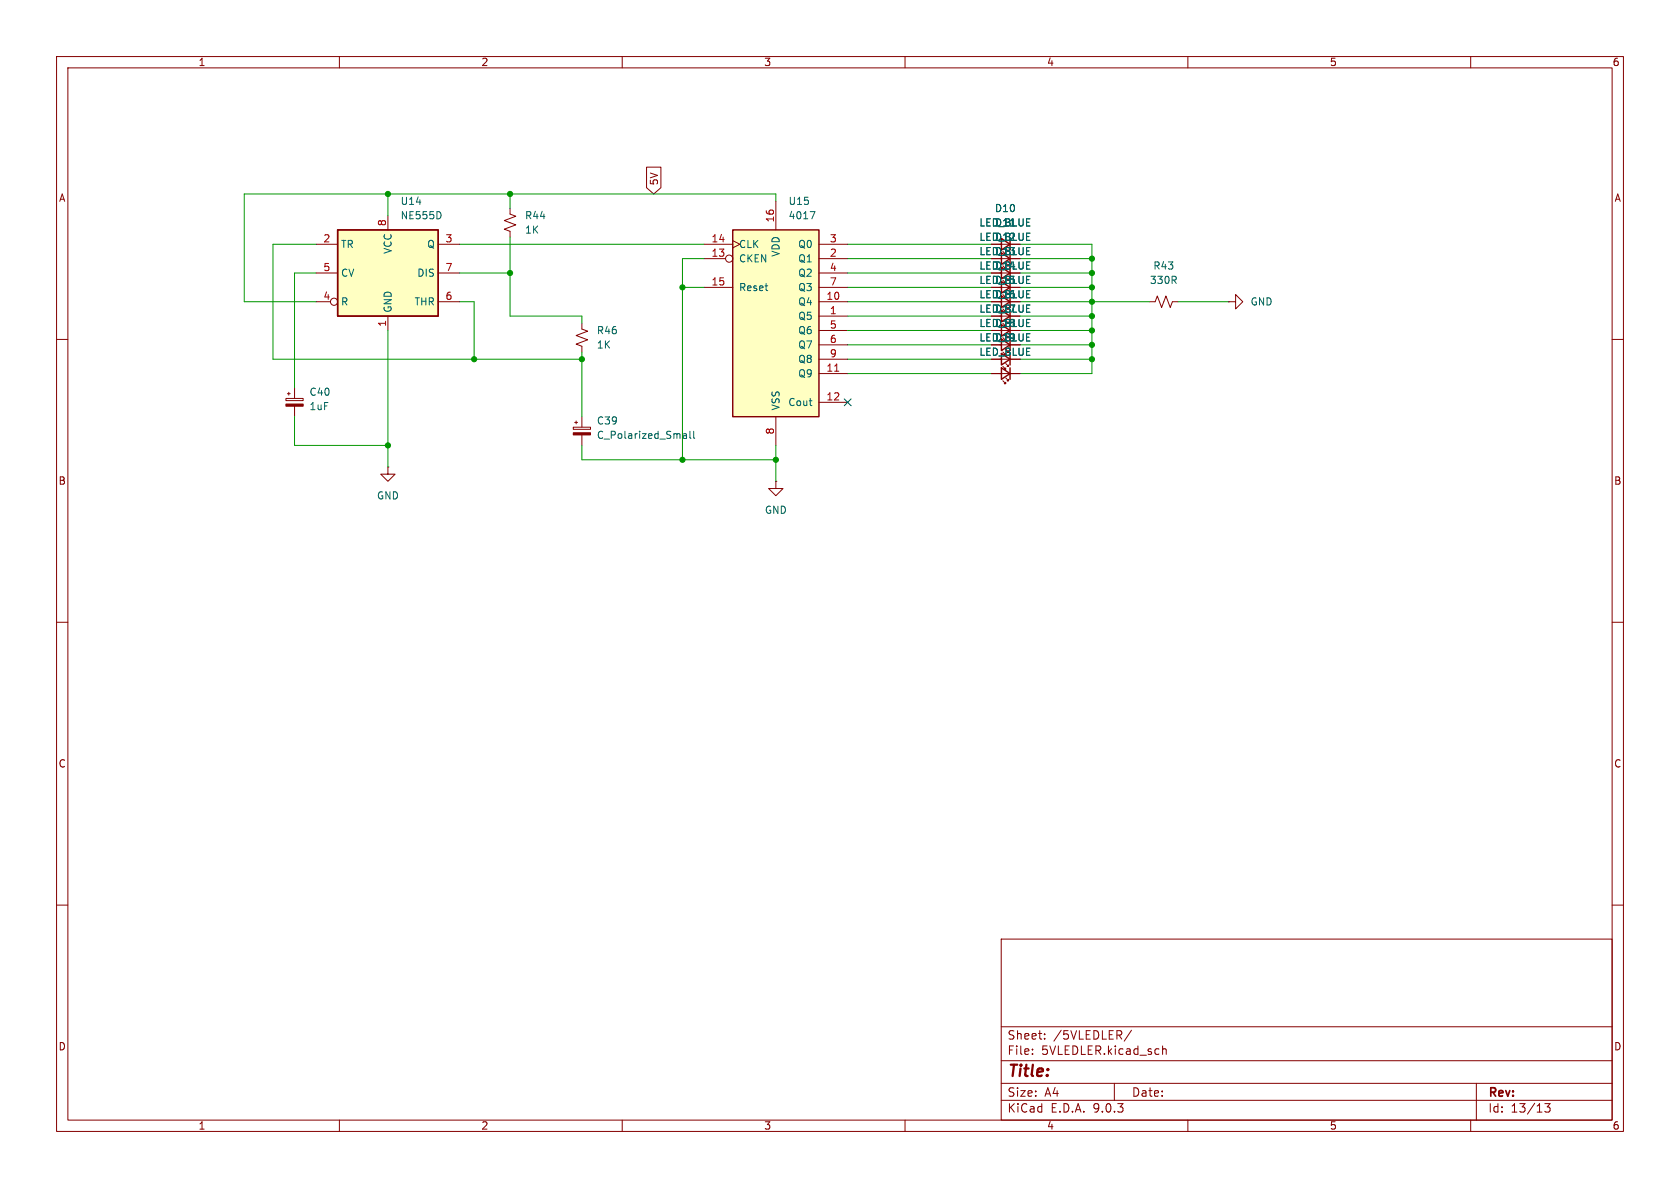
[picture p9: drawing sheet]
<svg xmlns="http://www.w3.org/2000/svg" width="297mm" height="210mm" viewBox="0 0 297 210" stroke-linecap="round" stroke-linejoin="round" font-family="sans-serif">
<g fill="none" stroke="#840000" stroke-width=".18">
<path d="M10 10h277v190h-277zM12 12h273v186h-273zM60 10v2M110 10v2M160 10v2M210 10v2M260 10v2M10 60h2M285 60h2M10 110h2M285 110h2M10 160h2"/>
<path d="M177 166h108v32h-108zM285 160h2M60 198v2M110 198v2M160 198v2M177 194.5h108M177 191.5h108M177 187.5h108M177 181.5h108M182.5 186.3v.1M182.5 185.5v.1M184.7 183.6v.1"/>
<path d="M184.7 182.8v.1M197 191.5v3M200 182.1l-1.3 2M205.5 184.9v1.5M205.5 185.5l.2-.1 .4 .1 .1 .9M210 198v2M260 198v2M261 191.5v6.5M273.1 195.1h.9l-.5 .6 .5 .1v.7l-.3 .1h-.4l-.2-.1"/>
</g>
<path d="M177 49.8l1.6 1-1.6 1zM178.6 49.8v2" fill="none" stroke="#840000" stroke-width=".25"/>
<path d="M129.5 40.6h15.3v33.1h-15.3z" fill="#ffffc2"/>
<path d="M129.5 40.6h15.3v33.1h-15.3zM177 42.2l1.6 1-1.6 1zM177 44.7l1.6 1-1.6 1zM177 47.2l1.6 1.1-1.6 1zM178.6 42.2v2M178.6 44.7v2M178.6 47.2v2.1M177 62.5l1.6 1-1.6 1zM177 65l1.6 1-1.6 1.1zM178.6 62.5v2M178.6 65v2.1" fill="none" stroke="#840000" stroke-width=".25"/>
<g fill="none" stroke="#840000" stroke-width=".18">
<path d="M90.2 36.8v1l1 .4-2 .8 2 .8-2 .7 1 .4v1M137.2 35.6v5M102.9 57.2v1l1 .3-2 .8 2 .8-2 .7 1 .4v1M124.5 43.2h5M124.5 45.7h3.8M124.5 50.8h5M129.5 42.5l1.3 .7-1.3 .6M144.8 43.2h5.1M144.8 45.7h5.1M144.8 50.8h5.1M144.8 48.3h5.1M144.8 53.3h5.1"/>
<path d="M144.8 55.9h5.1M144.8 58.4h5.1M50.5 70.4h3.1v.4h-3.1zM50.8 69.6h.5M51.1 69.3v.6M52.1 68.6v1.8M52.1 71.8v1.9M101.3 75.5h3.1v.4h-3.1zM101.6 74.7h.5M101.9 74.4v.5M102.9 73.7v1.8M102.9 76.9v1.8"/>
<path d="M137.2 73.7v5M144.8 61h5.1M144.8 63.5h5.1M144.8 66h5.1M144.8 71.1h5.1M175.3 66h5M177.3 64.8l.5 .5h-.3h.3v-.3M177.3 67.3l.5 .5h-.3h.3v-.2M177.8 64.3l.5 .5h-.2h.2v-.3M177.8 66.8l.5 .5h-.2h.2v-.2M68.6 82.6v1.2h1.2l-1.2 1.3-1.3-1.3h1.3M68.6 82.6h.1"/>
<path d="M137.2 85.1v1.3h1.2l-1.2 1.2-1.3-1.2h1.3M137.2 85.1h.1"/>
<circle cx="128.9" cy="45.7" r=".63"/>
</g>
<path d="M147.6 65.6h.7" fill="none" stroke="#a90000" stroke-width=".18"/>
<path d="M143.2 37.4h.9l-.6 1.3M120.9 76.7h.3l.2 .1v.7M121.4 77.4l-.5 .1M121.4 77h-.5M122 76.2v1.1l.2 .2M122.6 76.2v1.1l.2 .2" fill="none" stroke="#006464" stroke-width=".18"/>
<g fill="#840000" stroke="#840000" stroke-width=".18">
<path d="M50.5 71.4h3.1v.4h-3.1z"/>
<path d="M101.3 76.5h3.1v.4h-3.1z"/>
</g>
<path d="M59.7 40.6h17.8v15.3h-17.8z" fill="#ffffc2"/>
<path d="M59.7 40.6h17.8v15.3h-17.8zM177 54.9l1.6 1-1.6 1zM177 59.9l1.6 1.1-1.6 1zM177 57.4l1.6 1-1.6 1zM177 52.3l1.6 1-1.6 1.1zM178.6 52.3v2.1M178.6 54.9v2M178.6 57.4v2M178.6 59.9v2.1" fill="none" stroke="#840000" stroke-width=".25"/>
<g fill="none" stroke="#840000" stroke-width=".18">
<path d="M68.6 38.1v2.5M114.3 29.5h2.5v3.7l-1.2 1.1-1.3-1.1zM55.9 43.2h3.8M55.9 48.3h3.8M55.9 53.3h2.5M68.6 55.9v2.5M77.5 43.2h3.8M77.5 48.3h3.8M77.5 53.3h3.8M203.2 53.3h1l.4-1 .8 2.1 .7-2.1 .8 2.1 .4-1.1h1M217.2 53.3h1.2v-1.2l1.3 1.2-1.3 1.3v-1.3M217.2 53.3h.1"/>
<path d="M175.3 66h1.7M178.6 66h1.7"/>
<circle cx="59.1" cy="53.3" r=".63"/>
</g>
<path d="M77.9 37.7v.7" fill="none" stroke="#006464" stroke-width=".18"/>
<g fill="none" stroke="#009600" stroke-width=".18">
<path d="M68.6 34.3v3.8M90.2 34.3v2.5M137.2 35.6v-1.3h-94v19h12.7M55.9 48.3h-3.8v20.3M55.9 43.2h-7.6v20.3h54.6M68.6 58.4v24.2M81.3 53.3h2.5v10.2M81.3 48.3h8.9M81.3 43.2h43.2M90.2 41.9v14h12.7v1.3M120.6 50.8h3.9M124.5 45.7h-3.9v35.6"/>
<path d="M149.9 58.4h25.4M149.9 50.8h25.4M149.9 53.3h25.4M149.9 48.3h25.4M149.9 45.7h25.4M149.9 43.2h25.4M149.9 55.9h25.4M180.3 58.4h12.7M180.3 50.8h12.7M180.3 53.3h22.9M180.3 48.3h12.7M180.3 45.7h12.7"/>
<path d="M180.3 43.2h12.7v22.8h-12.7M180.3 55.9h12.7M208.3 53.3h8.9M52.1 73.7v5h16.5M102.9 78.7v2.6h34.3M102.9 62.2v11.5M137.2 78.7v6.4M149.9 63.5h25.4M149.9 61h25.4M149.9 66h25.4M180.3 63.5h12.7M180.3 61h12.7"/>
</g>
<path d="M149.3 70.5l1.2 1.2M150.5 70.5l-1.2 1.2" fill="none" stroke="#000084" stroke-width=".18"/>
<g fill="#009600" stroke="#009600" stroke-width=".18">
<circle cx="193" cy="63.5" r=".46"/>
<circle cx="120.6" cy="81.3" r=".46"/>
<circle cx="137.2" cy="81.3" r=".46"/>
<circle cx="90.2" cy="48.3" r=".46"/>
<circle cx="83.8" cy="63.5" r=".46"/>
<circle cx="120.6" cy="50.8" r=".46"/>
<circle cx="68.6" cy="78.7" r=".46"/>
<circle cx="102.9" cy="63.5" r=".46"/>
<circle cx="90.2" cy="34.3" r=".46"/>
<circle cx="68.6" cy="34.3" r=".46"/>
<circle cx="193" cy="50.8" r=".46"/>
<circle cx="193" cy="48.3" r=".46"/>
<circle cx="193" cy="53.3" r=".46"/>
<circle cx="193" cy="61" r=".46"/>
<circle cx="193" cy="55.9" r=".46"/>
<circle cx="193" cy="58.4" r=".46"/>
<circle cx="193" cy="45.7" r=".46"/>
</g>
<text font-size="2.8" fill="#840000" x="178" y="190.9">Title:</text>
<g font-size="2.1" fill="#840000">
<text x="178" y="184">Sheet:</text>
<text x="186.2" y="184">/5VLEDLER/</text>
<text x="178" y="186.7">File:</text>
<text x="184.1" y="186.7">5VLEDLER.kicad_sch</text>
<text x="178" y="196.9">KiCad</text>
<text x="178" y="194.1">Size:</text>
<text x="184.7" y="194.1">A4</text>
<text x="185.7" y="196.9">E.D.A.</text>
<text x="193.3" y="196.9">9.0.3</text>
<text x="200" y="194.1">Date:</text>
<text x="263" y="194.3">Rev:</text>
<text x="263" y="196.9">Id:</text>
<text x="267.1" y="196.9">13/13</text>
</g>
<g font-size="1.8" fill="#840000">
<text x="35" y="11.9">1</text>
<text x="85" y="11.9">2</text>
<text x="135" y="11.9">3</text>
<text x="185" y="11.9">4</text>
<text x="235" y="11.9">5</text>
<text x="285" y="11.9">6</text>
<text x="10.3" y="35.9">A</text>
<text x="116.5" y="32.9" transform="rotate(-90 116.5 32.9)">5V</text>
<text x="285.3" y="35.9">A</text>
<text x="173" y="47.9">LED_BLUE</text>
<text x="173" y="52.9">LED_BLUE</text>
<text x="173" y="58">LED_BLUE</text>
<text x="173" y="60.6">LED_BLUE</text>
<text x="10.3" y="85.9">B</text>
<text x="285.3" y="85.9">B</text>
<text x="10.3" y="135.9">C</text>
<text x="285.3" y="135.9">C</text>
<text x="10.3" y="185.9">D</text>
<text x="285.3" y="185.9">D</text>
<text x="35" y="199.9">1</text>
<text x="85" y="199.9">2</text>
<text x="135" y="199.9">3</text>
<text x="185" y="199.9">4</text>
<text x="235" y="199.9">5</text>
<text x="285" y="199.9">6</text>
</g>
<g font-size="1.8" fill="#a90000">
<text x="68.3" y="40.1" transform="rotate(-90 68.3 40.1)">8</text>
<text x="136.9" y="39.4" transform="rotate(-90 136.9 39.4)">16</text>
<text x="57.1" y="42.9">2</text>
<text x="78.7" y="42.9">3</text>
<text x="125.7" y="42.9">14</text>
<text x="125.7" y="45.5">13</text>
<text x="146.6" y="42.9">3</text>
<text x="146.6" y="45.5">2</text>
<text x="57.1" y="48">5</text>
<text x="57.1" y="53.1">4</text>
<text x="78.7" y="48">7</text>
<text x="78.7" y="53.1">6</text>
<text x="125.7" y="50.5">15</text>
<text x="146" y="53.1">10</text>
<text x="146.6" y="48">4</text>
<text x="146.6" y="50.5">7</text>
<text x="68.3" y="57.9" transform="rotate(-90 68.3 57.9)">1</text>
<text x="146.6" y="55.6">1</text>
<text x="146.6" y="58.2">5</text>
<text x="146" y="65.8">11</text>
<text x="146.6" y="60.7">6</text>
<text x="146.6" y="63.2">9</text>
<text x="146" y="70.9">12</text>
<text x="136.9" y="76.9" transform="rotate(-90 136.9 76.9)">8</text>
</g>
<g font-size="1.8" fill="#006464">
<text x="70.7" y="36.4">U14</text>
<text x="70.7" y="39">NE555D</text>
<text x="92.7" y="41.5">1K</text>
<text x="92.7" y="39">R44</text>
<text x="139.3" y="36.4">U15</text>
<text x="139.3" y="39">4017</text>
<text x="173" y="40.2">LED_BLUE</text>
<text x="175.8" y="37.7">D10</text>
<text x="175.8" y="40.2">D11</text>
<text x="60.2" y="44">TR</text>
<text x="69.4" y="45" transform="rotate(-90 69.4 45)">VCC</text>
<text x="75.4" y="44">Q</text>
<text x="130.6" y="44">CLK</text>
<text x="130.6" y="46.6">CKEN</text>
<text x="138" y="45.5" transform="rotate(-90 138 45.5)">VDD</text>
<text x="141" y="44">Q0</text>
<text x="141" y="46.6">Q1</text>
<text x="173" y="42.8">LED_BLUE</text>
<text x="173" y="45.3">LED_BLUE</text>
<text x="175.8" y="45.3">D13</text>
<text x="175.8" y="42.8">D12</text>
<text x="175.8" y="47.9">D14</text>
<text x="203.8" y="47.9">R43</text>
<text x="60.2" y="49.1">CV</text>
<text x="73.7" y="49.1">DIS</text>
<text x="130.6" y="51.7">Reset</text>
<text x="141" y="49.1">Q2</text>
<text x="141" y="51.7">Q3</text>
<text x="173" y="50.4">LED_BLUE</text>
<text x="175.8" y="50.4">D15</text>
<text x="175.8" y="52.9">D16</text>
<text x="203.2" y="50.4">330R</text>
<text x="60.2" y="54.2">R</text>
<text x="69.4" y="55.4" transform="rotate(-90 69.4 55.4)">GND</text>
<text x="73.2" y="54.2">THR</text>
<text x="105.4" y="59.3">R46</text>
<text x="141" y="54.2">Q4</text>
<text x="141" y="56.7">Q5</text>
<text x="141" y="59.3">Q6</text>
<text x="173" y="55.5">LED_BLUE</text>
<text x="175.8" y="58">D18</text>
<text x="175.8" y="55.5">D17</text>
<text x="221" y="54.2">GND</text>
<text x="105.4" y="61.8">1K</text>
<text x="141" y="61.8">Q7</text>
<text x="141" y="64.4">Q8</text>
<text x="173" y="63.1">LED_BLUE</text>
<text x="175.8" y="60.6">D19</text>
<text x="54.6" y="70.2">C40</text>
<text x="139.3" y="72">Cout</text>
<text x="141" y="66.9">Q9</text>
<text x="54.6" y="72.7">1uF</text>
<text x="105.4" y="77.8">C_Polarized_Small</text>
<text x="105.4" y="75.2">C39</text>
<text x="138" y="72.6" transform="rotate(-90 138 72.6)">VSS</text>
<text x="66.5" y="88.5">GND</text>
<text x="135.1" y="91">GND</text>
</g>
</svg>
